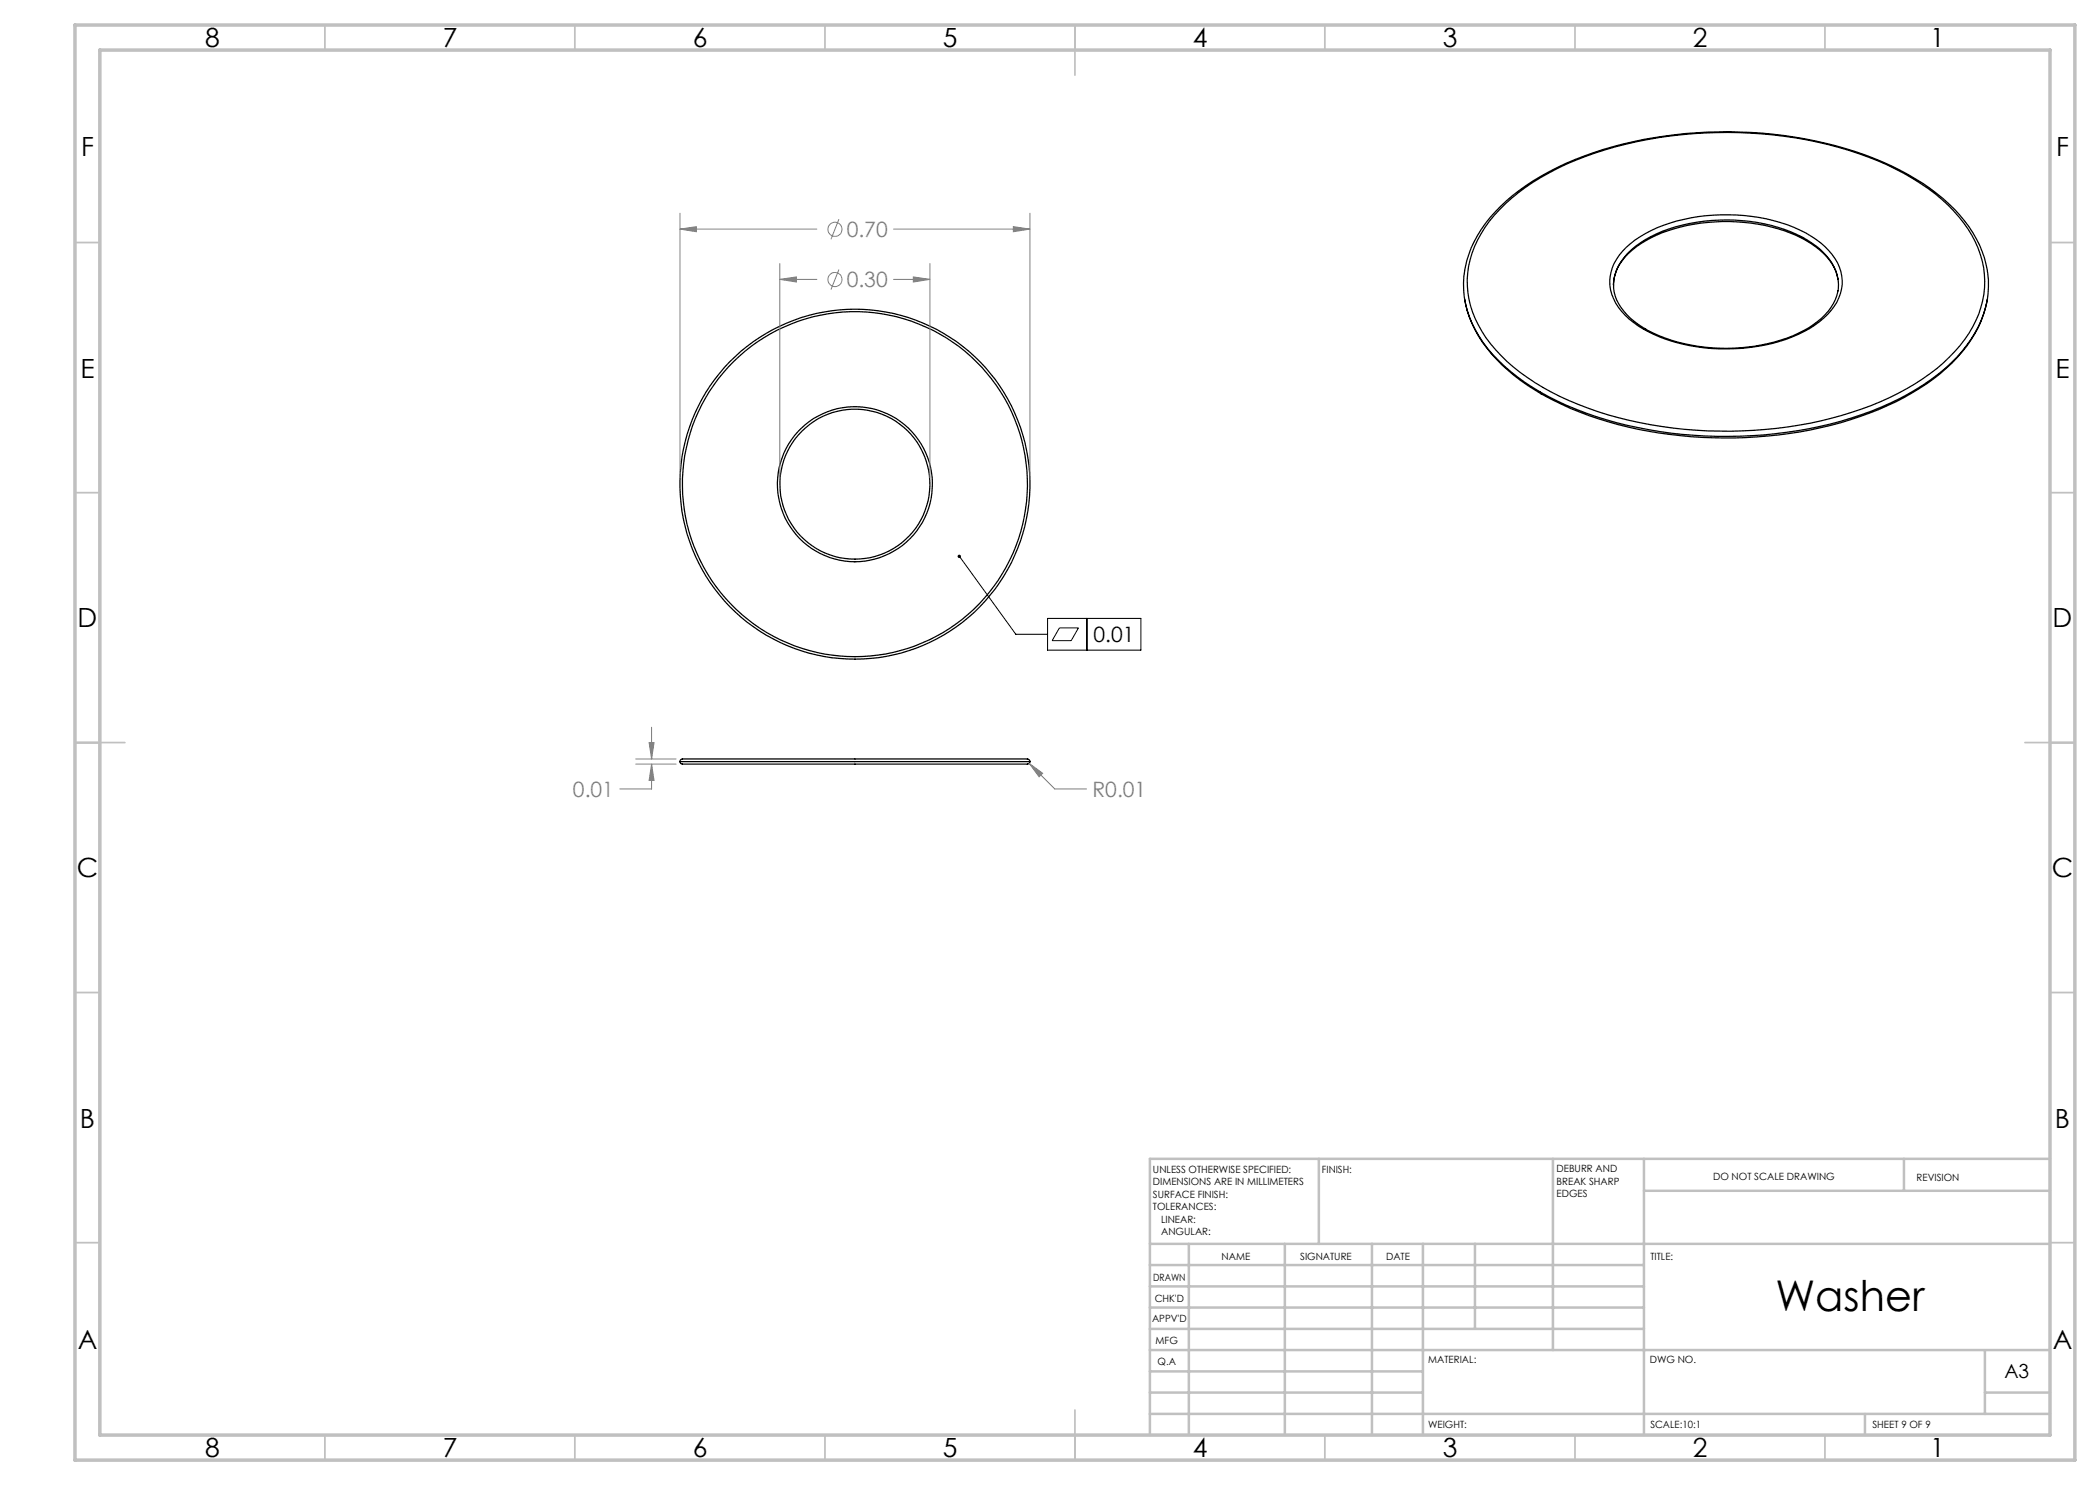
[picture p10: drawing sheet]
<svg xmlns="http://www.w3.org/2000/svg" width="420mm" height="297mm" viewBox="0 0 420 297" stroke-linecap="round" stroke-linejoin="round" font-family="sans-serif">
<g fill="none" stroke="#000" stroke-width=".25">
<path d="M292.9 54a24.1 24.1 0 0 1 8.4-13.9 55.9 55.9 0 0 1 25.3-11.7 84.5 84.5 0 0 1 49.9 4 40.5 40.5 0 0 1 17.3 13 21.4 21.4 0 0 1 3.7 8.8M292.9 54.1a19 19 0 0 0 3.7 14.3 40.9 40.9 0 0 0 18.6 13.4 85.3 85.3 0 0 0 46.5 4 60.6 60.6 0 0 0 25.9-10.9 25.1 25.1 0 0 0 9.9-15 18.5 18.5 0 0 0 0-5.6M301.1 40.7a53.4 53.4 0 0 1 24.2-11.9 84.8 84.8 0 0 1 50.4 3.4 43.6 43.6 0 0 1 16.1 11.2 18.9 18.9 0 0 1 3.9 19.4 30.2 30.2 0 0 1-12.7 14 70.9 70.9 0 0 1-32.3 9.3 80.3 80.3 0 0 1-38.7-6.8 36.5 36.5 0 0 1-15.6-13 18.3 18.3 0 0 1 .6-20.8 27.5 27.5 0 0 1 4.1-4.8zM322.7 57a10 10 0 0 1 4.4-7.7 30.3 30.3 0 0 1 18.3-5.3 30.8 30.8 0 0 1 17.2 4.8 10.4 10.4 0 0 1 5.1 8.1l-.1 1.3M322.7 57a9.4 9.4 0 0 0 4.1 7.3 29.3 29.3 0 0 0 16.9 5.3 33.8 33.8 0 0 0 18.1-4.1 12.6 12.6 0 0 0 5.5-6.3l.3-1.1M325.2 49.5a26.3 26.3 0 0 1 14.5-6.2 36.7 36.7 0 0 1 21.4 3.3 13.7 13.7 0 0 1 7.1 7.7 9.1 9.1 0 0 1-3.4 9.3 26.1 26.1 0 0 1-13.3 5.7 35.9 35.9 0 0 1-22.7-3.4 12.8 12.8 0 0 1-6.7-7.9 9.1 9.1 0 0 1 3.1-8.5zM367.6 55.9a10.9 10.9 0 0 0-5.3-7.1 33.7 33.7 0 0 0-22.1-4.2 25.9 25.9 0 0 0-14.5 6.1 8.8 8.8 0 0 0-3 6.3M397.4 59.9a23.8 23.8 0 0 1-8.1 13.8 52.5 52.5 0 0 1-21.2 10.9 87 87 0 0 1-50.4-1.5 46.7 46.7 0 0 1-19.4-12.3 22.9 22.9 0 0 1-5.4-10.8M136 152.3l.1-.3 .4-.2h69l.3 .2 .2 .3M136 152.3l.1 .4 .4 .1h69l.3-.1 .2-.4M136 152.3h70"/>
<circle cx="171" cy="96.8" r="15"/>
<circle cx="171" cy="96.9" r="15.5"/>
<circle cx="171" cy="96.8" r="35"/>
<circle cx="171" cy="96.8" r="34.5"/>
</g>
<g fill="none" stroke="#808080" stroke-width=".2">
<path d="M136 45.8l3.3-.5v1.1zM136 42.6v53M136 45.8h27.4M156 55.9l3.3-.5v1zM156 52.7v42.9M156 55.9h7.4M167.8 43.8l-1.6 4.1M167.8 53.9l-1.6 4M178.7 45.8h27.3M178.7 55.9h7.3M182.7 55.4l3.3 .5-3.3 .5zM186 52.7v42.9"/>
<path d="M202.7 45.3l3.3 .5-3.3 .6zM206 42.6v53M127.1 151.8h8.1M127.1 152.8h8.1M129.8 148.5h1l-.5 3.3zM130.3 152.8l.5 3.3h-1zM130.3 152.8v5h-6.3M130.3 145.4v6.4M205.8 152.7l2.7 2-.7 .7zM205.8 152.7l5.2 5.1h6.3"/>
<circle cx="167" cy="55.9" r="1.42"/>
<circle cx="167" cy="45.9" r="1.41"/>
</g>
<path d="M191.9 111.3l11.3 15.6h6.3M209.5 123.7h18.7v6.3h-18.7zM211.9 125.6h3.8l-1.5 2.5h-3.8zM217.4 123.7v6.3" fill="none" stroke="#000" stroke-width=".2"/>
<g fill="none" stroke="#c0c0c0" stroke-width=".35">
<path d="M65 5v5M115 5v5M165 5v5M215 5v10M265 5v5M315 5v5M365 5v5M15 48.5h5M410 48.5h5M15 98.5h5M410 98.5h5M15 148.5h10"/>
<path d="M405 148.5h10M15 198.5h5M410 198.5h5M15 248.5h5M410 248.5h5M65 287v5M115 287v5M165 287v5M215 282v10M265 287v5M315 287v5M365 287v5"/>
</g>
<g fill="none" stroke="#c0c0c0" stroke-width=".5">
<path d="M263.8 231.8v17M310.6 231.8v38.2M328.8 231.8v55.2M328.8 238.2h81.2M380.8 231.8v6.4M410 231.8h-180v55.2M230 248.8h180M230 257.3h98.8M230 253h98.8M237.8 248.8v38.2M257 248.8v38.2M274.4 248.8v38.2"/>
<path d="M284.6 248.8v38.2M295 248.8v17M230 265.8h98.8M230 261.5h98.8M230 278.5h54.6M230 274.3h54.6M230 270h180M397 278.5h13M397 270v12.8M230 282.8h180M373 282.8v4.2"/>
</g>
<path d="M15 5h400v287h-400zM20 10h390v277h-390z" fill="none" stroke="#c0c0c0" stroke-width=".7"/>
<path d="M191.6 111.1l.3 .2-.2-.3a.34 .34 0 0 1 .5 .2 .34 .34 0 0 1-.4 .4 .34 .34 0 0 1-.2-.5z" fill="#000"/>
<path d="M205.8 152.7l2 2.7 .7-.7zM129.8 148.5h1l-.5 3.3zM130.3 152.8l.5 3.3h-1zM136 45.8l3.3-.5v1.1zM202.7 45.3l3.3 .5-3.3 .6zM156 55.9l3.3-.5v1zM182.7 55.4l3.3 .5-3.3 .5z" fill="#808080"/>
<text font-size="8.5" x="355.1" y="262.1">Washer</text>
<g font-size="5.3">
<text x="41" y="9.5">8</text>
<text x="88.5" y="9.5">7</text>
<text x="138.5" y="9.5">6</text>
<text x="188.5" y="9.5">5</text>
<text x="238.5" y="9.5">4</text>
<text x="288.5" y="9.5">3</text>
<text x="338.5" y="9.5">2</text>
<text x="386" y="9.5">1</text>
<text x="16.2" y="31.2">F</text>
<text x="411.2" y="31.2">F</text>
<text x="16.1" y="75.5">E</text>
<text x="411.1" y="75.5">E</text>
<text x="15.5" y="125.5">D</text>
<text x="410.5" y="125.5">D</text>
<text x="15.4" y="175.5">C</text>
<text x="410.4" y="175.5">C</text>
<text x="16" y="225.5">B</text>
<text x="411" y="225.5">B</text>
<text x="15.5" y="269.7">A</text>
<text x="410.5" y="269.7">A</text>
<text x="41" y="291.5">8</text>
<text x="88.5" y="291.5">7</text>
<text x="138.5" y="291.5">6</text>
<text x="188.5" y="291.5">5</text>
<text x="238.5" y="291.5">4</text>
<text x="288.5" y="291.5">3</text>
<text x="338.5" y="291.5">2</text>
<text x="386" y="291.5">1</text>
</g>
<g font-size="4.2" fill="#808080">
<text x="169.3" y="47.4">0.70</text>
<text x="169.3" y="57.4">0.30</text>
<text x="114.6" y="159.4">0.01</text>
<text x="218.5" y="159.4">R0.01</text>
</g>
<text font-size="4.2" x="218.7" y="128.4">0.01</text>
<text font-size="3.9" x="400.9" y="275.5">A3</text>
<g font-size="2">
<text x="230.6" y="234.6">UNLESS OTHERWISE SPECIFIED:</text>
<text x="230.6" y="237.1">DIMENSIONS ARE IN MILLIMETERS</text>
<text x="230.6" y="239.6">SURFACE FINISH:</text>
<text x="264.4" y="234.6">FINISH:</text>
<text x="311.3" y="234.5">DEBURR AND</text>
<text x="311.3" y="237">BREAK SHARP</text>
<text x="311.3" y="239.5">EDGES</text>
<text x="342.6" y="236">DO NOT SCALE DRAWING</text>
<text x="383.3" y="236.2">REVISION</text>
<text x="230.6" y="242.1">TOLERANCES:</text>
<text x="232.2" y="244.6">LINEAR:</text>
<text x="232.2" y="247.1">ANGULAR:</text>
<text x="244.3" y="252">NAME</text>
<text x="260" y="251.9">SIGNATURE</text>
<text x="277.2" y="251.9">DATE</text>
<text x="330.1" y="251.9">TITLE:</text>
<text x="230.6" y="256.1">DRAWN</text>
<text x="230.9" y="260.3">CHK'D</text>
<text x="230.4" y="264.4">APPV'D</text>
<text x="231.1" y="268.8">MFG</text>
<text x="231.5" y="273">Q.A</text>
<text x="285.6" y="272.5">MATERIAL:</text>
<text x="330" y="272.5">DWG NO.</text>
<text x="285.6" y="285.5">WEIGHT:</text>
<text x="330.1" y="285.6">SCALE:10:1</text>
<text x="374.5" y="285.6">SHEET 9 OF 9</text>
</g>
</svg>
